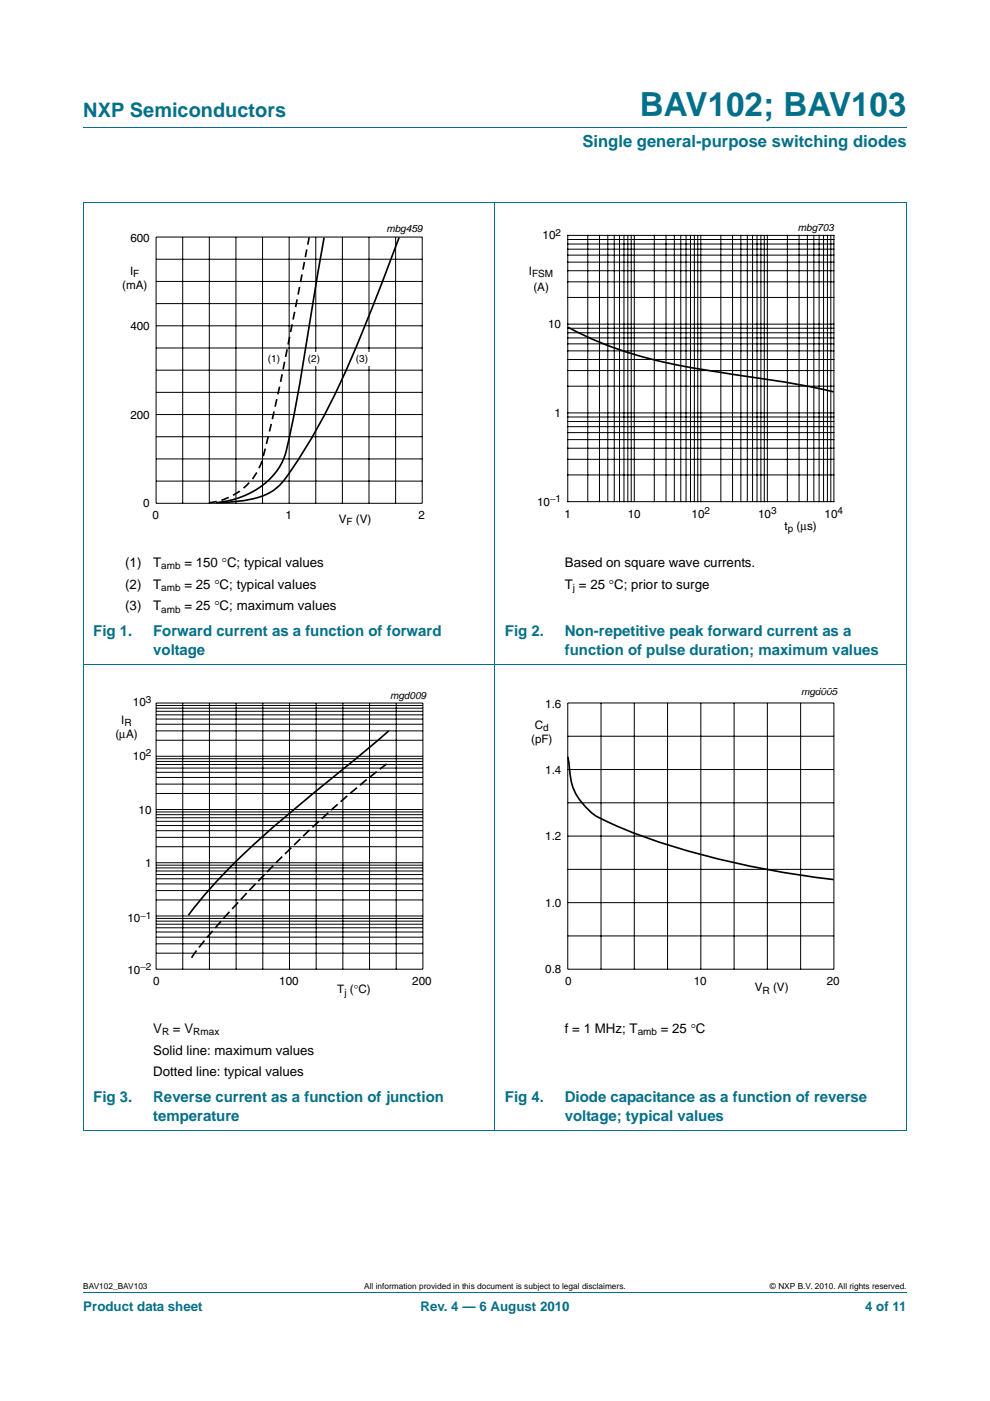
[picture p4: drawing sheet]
<svg xmlns="http://www.w3.org/2000/svg" width="210mm" height="297mm" viewBox="0 0 210 297" stroke-linecap="round" stroke-linejoin="round" font-family="sans-serif">
<path d="M17.7 27h174.6M17.6 42.9h174.7M17.7 42.9v196.8M105 42.8v197M192.3 42.9v196.8M17.6 140.9h174.7M17.6 239.7h174.7M17.7 273.9h174.6" fill="none" stroke="#00708a" stroke-width=".21"/>
<path d="M20.4 47.4h81.9v66.4h-81.9z" fill="none" stroke="#fff" stroke-width=".21"/>
<g fill="none" stroke="#000" stroke-width=".21">
<path d="M33.1 50.3h56.5v56.4h-56.5zM33.1 55h56.5M33.1 59.7h56.5M38.8 50.3v56.4M44.4 50.3v56.4M50 50.3v56.4M55.7 50.3v56.4M61.3 50.3v56.4M67 50.3v56.4M72.6 50.3v56.4M78.3 50.3v56.4M83.9 50.3v56.4"/>
<path d="M33.1 73.8h56.5M33.1 78.5h56.5M33.1 69.1h56.5M33.1 64.4h56.5M33.1 87.9h56.5M33.1 92.6h56.5M33.1 97.3h56.5M33.1 83.2h56.5M33.1 102h56.5"/>
</g>
<g fill="#fff">
<path d="M56.2 74.7h3.1v2.8h-3.1z"/>
<path d="M65.4 74.7h3.2v2.8h-3.2z"/>
<path d="M75.7 74.7h3.2v2.8h-3.2z"/>
</g>
<path d="M68.7 50.4l-1.4 8.2a584.3 584.3 0 0 1-6.6 37 15.3 15.3 0 0 1-11.6 10.4l-3.3 .6M84.7 50.3l-3.6 9.5a233.2 233.2 0 0 1-15 33 62.8 62.8 0 0 1-6.8 10.1 11.8 11.8 0 0 1-6.6 3.1l-6.2 .6M120.5 69.4a87.1 87.1 0 0 0 28 8.9l7.1 1.1a238.8 238.8 0 0 1 21.2 3.7M82.5 154.9l-12.7 10.6a220.8 220.8 0 0 0-25.1 22.7l-4.8 5.9M120.4 160.4l.2 1a15.6 15.6 0 0 0 2 7.7 12.4 12.4 0 0 0 6.4 5.2 158 158 0 0 0 40 11.1l7.8 1.1" fill="none" stroke="#000" stroke-width=".35"/>
<path d="M44.3 106.6a13.2 13.2 0 0 0 11.8-11 893.4 893.4 0 0 0 9.5-45.3" fill="none" stroke="#000" stroke-width=".35" stroke-dasharray="1.7 1" stroke-linecap="butt"/>
<path d="M107.7 47.1h81.9v66.3h-81.9zM20.4 146.2h81.9v66.3h-81.9zM107.7 146.2h81.9v66.3h-81.9z" fill="none" stroke="#fff" stroke-width=".21"/>
<g fill="none" stroke="#000" stroke-width=".21">
<path d="M120.4 49.9h56.5v56.5h-56.5zM120.4 59.8h56.5M120.4 57.4h56.5M120.4 55.6h56.5M120.4 54.1h56.5M120.4 52.8h56.5M120.4 51.7h56.5M120.4 50.8h56.5M124.7 49.9v56.5M127.2 49.9v56.5M128.9 49.9v56.5M130.3 49.9v56.5"/>
<path d="M131.4 49.9v56.5M132.3 49.9v56.5M133.2 49.9v56.5M133.9 49.9v56.5M134.5 49.9v56.5M138.8 49.9v56.5M141.3 49.9v56.5M143 49.9v56.5M144.4 49.9v56.5M145.5 49.9v56.5M146.5 49.9v56.5M147.3 49.9v56.5"/>
<path d="M148 49.9v56.5M148.6 49.9v56.5M152.9 49.9v56.5M155.4 49.9v56.5M157.1 49.9v56.5M158.5 49.9v56.5M159.6 49.9v56.5M160.6 49.9v56.5M161.4 49.9v56.5M162.1 49.9v56.5M162.8 49.9v56.5M167 49.9v56.5"/>
<path d="M169.5 49.9v56.5M171.2 49.9v56.5M172.6 49.9v56.5M173.7 49.9v56.5M174.7 49.9v56.5M175.5 49.9v56.5M176.2 49.9v56.5M120.4 78.6h56.5M120.4 76.2h56.5M120.4 74.4h56.5M120.4 72.9h56.5M120.4 71.6h56.5"/>
<path d="M120.4 70.6h56.5M120.4 69.6h56.5M120.4 68.7h56.5M120.4 63.1h56.5M120.4 97.4h56.5M120.4 95h56.5M120.4 93.2h56.5M120.4 91.7h56.5M120.4 90.5h56.5M120.4 89.4h56.5M120.4 88.4h56.5M120.4 87.5h56.5"/>
<path d="M120.4 81.9h56.5M120.4 100.7h56.5M33.1 149.1h56.6v56.4h-56.6zM33.1 156.9h56.6M33.1 155h56.6M33.1 153.5h56.6M33.1 152.5h56.6M33.1 151.6h56.6M33.1 150.8h56.6M33.1 150.2h56.6M33.1 149.6h56.6M38.8 149.1v56.4"/>
<path d="M44.4 149.1v56.4M50.1 149.1v56.4M55.7 149.1v56.4M61.4 149.1v56.4M67.1 149.1v56.4M72.7 149.1v56.4M78.4 149.1v56.4M84 149.1v56.4M120.4 149h56.5v56.5h-56.5zM120.4 156.1h56.5M127.5 149v56.5M134.5 149v56.5"/>
<path d="M141.6 149v56.5M148.6 149v56.5M155.7 149v56.5M162.8 149v56.5M169.8 149v56.5M33.1 160.3h56.6M33.1 171.6h56.6M33.1 168.2h56.6M33.1 166.2h56.6M33.1 164.8h56.6M33.1 163.7h56.6M33.1 162.8h56.6"/>
<path d="M33.1 162.1h56.6M33.1 161.4h56.6M33.1 160.9h56.6M33.1 179.5h56.6M33.1 177.5h56.6M33.1 176.1h56.6M33.1 175h56.6M33.1 174.1h56.6M33.1 173.4h56.6M33.1 172.7h56.6M33.1 172.1h56.6M120.4 177.3h56.5"/>
<path d="M120.4 163.2h56.5M120.4 170.2h56.5M33.1 182.9h56.6M33.1 194.2h56.6M33.1 190.8h56.6M33.1 188.8h56.6M33.1 187.4h56.6M33.1 186.3h56.6M33.1 185.4h56.6M33.1 184.7h56.6M33.1 184h56.6M33.1 183.4h56.6"/>
<path d="M33.1 198.7h56.6M33.1 197.6h56.6M33.1 196.7h56.6M33.1 196h56.6M33.1 195.3h56.6M33.1 194.7h56.6M120.4 184.3h56.5M120.4 191.4h56.5M120.4 198.4h56.5M33.1 202.1h56.6M33.1 200.1h56.6"/>
</g>
<path d="M40.6 203.1a149.3 149.3 0 0 1 15.1-17.3 236.9 236.9 0 0 1 26.8-24.2" fill="none" stroke="#000" stroke-width=".35" stroke-dasharray="1.9 .8" stroke-linecap="butt"/>
<text font-size="7" fill="#00708a" x="135.7" y="24.6">BAV102; BAV103</text>
<text font-size="4.2" fill="#00708a" x="17.7" y="24.9">NXP Semiconductors</text>
<text font-size="3.5" fill="#00708a" x="123.5" y="31.1">Single general-purpose switching diodes</text>
<g font-size="3.2" fill="#00708a">
<text x="19.8" y="134.9">Fig 1.</text>
<text x="32.5" y="134.9">Forward current as a function of forward</text>
<text x="107.1" y="134.9">Fig 2.</text>
<text x="119.8" y="134.9">Non-repetitive peak forward current as a</text>
<text x="32.5" y="138.8">voltage</text>
<text x="119.8" y="138.8">function of pulse duration; maximum values</text>
<text x="19.8" y="233.7">Fig 3.</text>
<text x="32.5" y="233.7">Reverse current as a function of junction</text>
<text x="107.1" y="233.7">Fig 4.</text>
<text x="119.8" y="233.7">Diode capacitance as a function of reverse</text>
<text x="32.5" y="237.6">temperature</text>
<text x="119.8" y="237.6">voltage; typical values</text>
</g>
<g font-size="2.8">
<text x="26.6" y="124.8">(2)</text>
<text x="26.6" y="120.2">(1)</text>
<text x="32.5" y="124.8">T</text>
<text x="32.5" y="120.2">T</text>
<text x="39.1" y="120.2">= 150 °C; typical values</text>
<text x="39.1" y="124.8">= 25 °C; typical values</text>
<text x="119.8" y="120.2">Based on square wave currents.</text>
<text x="119.8" y="124.8">T = 25 °C; prior to surge</text>
<text x="26.6" y="129.4">(3)</text>
<text x="32.5" y="129.4">T</text>
<text x="39.1" y="129.4">= 25 °C; maximum values</text>
<text x="32.5" y="219">V</text>
<text x="36.7" y="219">= V</text>
<text x="119.8" y="219">f = 1 MHz; T</text>
<text x="140.1" y="219">= 25 °C</text>
<text x="32.5" y="223.6">Solid line: maximum values</text>
<text x="32.5" y="228.2">Dotted line: typical values</text>
</g>
<g font-size="2.8" fill="#00708a">
<text x="17.7" y="277.9">Product data sheet</text>
<text x="89.2" y="277.9">Rev. 4 — 6 August 2010</text>
<text x="183.5" y="277.9">4 of 11</text>
</g>
<g font-size="2.5">
<text x="27.6" y="51.4">600</text>
<text x="115.1" y="50.8">10</text>
<text x="27.6" y="58.3">I</text>
<text x="112.2" y="58.3">I</text>
<text x="25.9" y="61.3">(mA)</text>
<text x="113.1" y="61.8">(A)</text>
<text x="27.6" y="70">400</text>
<text x="116.3" y="69.6">10</text>
<text x="27.6" y="88.9">200</text>
<text x="117.6" y="88.4">1</text>
<text x="30.4" y="107.6">0</text>
<text x="113.9" y="107.2">10</text>
<text x="32.3" y="110.1">0</text>
<text x="60.5" y="110.1">1</text>
<text x="71.9" y="110.8">V</text>
<text x="75.5" y="110.8">(V)</text>
<text x="88.7" y="110.1">2</text>
<text x="119.7" y="109.7">1</text>
<text x="133.2" y="109.7">10</text>
<text x="146.7" y="109.7">10</text>
<text x="160.8" y="109.7">10</text>
<text x="166.4" y="112.3">t</text>
<text x="168.9" y="112.3">(μs)</text>
<text x="174.9" y="109.7">10</text>
<text x="28.2" y="149.7">10</text>
<text x="25.7" y="153.4">I</text>
<text x="113.5" y="154.6">C</text>
<text x="115.6" y="150.1">1.6</text>
<text x="24.5" y="156.4">(μA)</text>
<text x="28.2" y="161.1">10</text>
<text x="112.7" y="157.6">(pF)</text>
<text x="115.6" y="164">1.4</text>
<text x="29.4" y="172.5">10</text>
<text x="115.6" y="178.1">1.2</text>
<text x="30.8" y="183.8">1</text>
<text x="27" y="195.5">10</text>
<text x="115.6" y="192.2">1.0</text>
<text x="27" y="206.4">10</text>
<text x="32.5" y="208.9">0</text>
<text x="59.2" y="208.9">100</text>
<text x="87.4" y="208.9">200</text>
<text x="115.6" y="206.4">0.8</text>
<text x="119.8" y="208.8">0</text>
<text x="147.2" y="208.8">10</text>
<text x="175.4" y="208.8">20</text>
<text x="71.5" y="210.6">T (°C)</text>
<text x="160.1" y="210.2">V</text>
<text x="164" y="210.2">(V)</text>
</g>
<g font-size="2.1">
<text x="82" y="49.3">mbg459</text>
<text x="117.8" y="50">2</text>
<text x="169.2" y="49.1">mbg703</text>
<text x="28.3" y="58.8">F</text>
<text x="112.9" y="58.8">FSM</text>
<text x="56.8" y="76.8">(1)</text>
<text x="65.3" y="76.8">(2)</text>
<text x="75.5" y="76.8">(3)</text>
<text x="116.7" y="106.5">−1</text>
<text x="73.5" y="111.3">F</text>
<text x="149.4" y="109">2</text>
<text x="163.5" y="109">3</text>
<text x="167.1" y="112.8">p</text>
<text x="177.7" y="109">4</text>
<text x="34.2" y="120.7">amb</text>
<text x="34.2" y="125.3">amb</text>
<text x="121.5" y="125.3">j</text>
<text x="34.2" y="129.9">amb</text>
<text x="31" y="149">3</text>
<text x="82.7" y="148.1">mgd009</text>
<text x="169.9" y="147.4">mgd005</text>
<text x="26.4" y="153.9">R</text>
<text x="115.2" y="155.1">d</text>
<text x="31" y="160.4">2</text>
<text x="29.8" y="194.8">−1</text>
<text x="29.8" y="205.7">−2</text>
<text x="73" y="211.1">j</text>
<text x="161.7" y="210.7">R</text>
<text x="34.4" y="219.5">R</text>
<text x="41" y="219.5">Rmax</text>
<text x="135.3" y="219.5">amb</text>
</g>
<g font-size="1.8">
<text x="17.7" y="273.3">BAV102_BAV103</text>
<text x="77.3" y="273.3">All information provided in this document is subject to legal disclaimers.</text>
<text x="163.3" y="273.3">© NXP B.V. 2010. All rights reserved.</text>
</g>
</svg>
